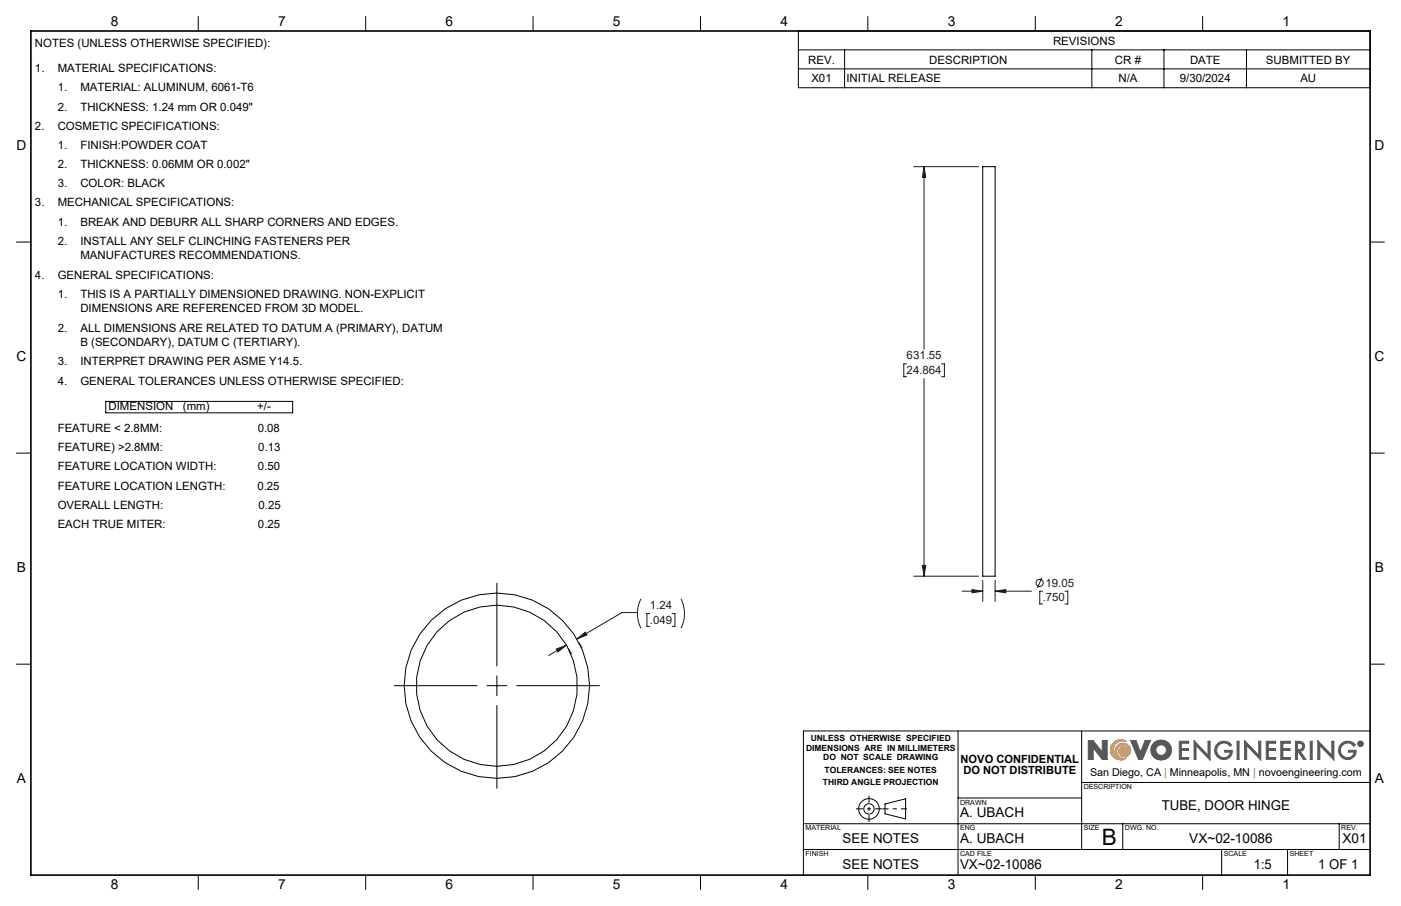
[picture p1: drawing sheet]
<svg xmlns="http://www.w3.org/2000/svg" width="432mm" height="279mm" viewBox="0 0 432 279" stroke-linecap="round" stroke-linejoin="round" font-family="sans-serif">
<g fill="none" stroke="#000" stroke-width=".31">
<path d="M61.1 5.1v4.5M112.7 5.1v4.5M164.3 5.1v4.5M215.9 5.1v4.5M267.5 5.1v4.5M319.1 5.1v4.5M370.7 5.1v4.5M302.9 51.4h3.8v126.3h-3.8zM5.1 74.6h4.4M422.3 74.6h4.4M5.1 139.7h4.4M422.3 139.7h4.4"/>
<path d="M5.1 204.8h4.4M422.3 204.8h4.4M295.3 225.4v44.5M333.4 225.4v36.6M422.3 225.4h-174.7v44.5M247.6 254h174.7M272.8 247.9l6.3-1.6v6.3l-6.3-1.6zM295.3 246.1h38.1M333.4 241.3h88.9M346 254v8M412.7 254v8M61.1 269.9v4.4"/>
<path d="M112.7 269.9v4.4M164.3 269.9v4.4M215.9 269.9v4.4M247.6 262h174.7M267.5 269.9v4.4M319.1 269.9v4.4M370.7 269.9v4.4M376.5 262v7.9M396.8 262v7.9"/>
<circle cx="153.1" cy="211.5" r="28.6"/>
<circle cx="153.1" cy="211.5" r="24.9"/>
<circle cx="267.8" cy="249.5" r="1.59"/>
<circle cx="267.8" cy="249.5" r="3.2"/>
</g>
<path d="M342.7 229.6a3.1 3.1 0 0 1 4.5-.9 2.82 2.82 0 0 0-3.9 1.7 2.82 2.82 0 0 0 2.3 3.6 2.45 2.45 0 0 1-1.1-4.2 2.45 2.45 0 0 1 4 1.5 1.88 1.88 0 0 1-1.9 2.1 1.88 1.88 0 0 1-1.8-2.2l.6-.7a1.82 1.82 0 0 1 2.4 1.5 1.89 1.89 0 0 0-2.6-2 1.89 1.89 0 0 0-.3 3.3l1.5 .6 .8-.1a3.2 3.2 0 0 1-4-.2 3.2 3.2 0 0 1-.5-4z" fill="none" stroke="#f78d2a" stroke-width=".31"/>
<g fill="none" stroke="#555759" stroke-width=".31">
<path d="M336.9 230.6v3.6h-1.5v-5.8h1.5l2.8 3.6M336.9 230.6h.1M337 230.6l2.7 3.6h1.5v-5.8h-1.5v3.6M339.7 232h.1M348.5 228.4h1.6l1.4 3.6 1.4-3.6h1.7l-2.5 5.8h-1.2zM363.5 228.6h2.9v.6h-2.3v1.7h2.2v.5h-2.2v2.2h2.3v.6h-2.9zM368 228.4l4.3 4.5v-4.3h.7v5.8l-4.4-4.5v4.3h-.6zM375.4 229.2a2.89 2.89 0 0 1 4.2 .5l-.5 .5a2.26 2.26 0 0 0-3.2-.7 2.26 2.26 0 0 0-.5 3.2 2.26 2.26 0 0 0 3.3 .4l.5-1.1h-1.7v-.6h2.3a2.78 2.78 0 0 1-4 2.5 2.78 2.78 0 0 1-.4-4.7zM381.3 228.6h.6v5.6h-.6zM383.6 228.4l4.3 4.5v-4.3h.7v5.8l-4.4-4.5v4.3h-.6zM390.3 228.6h2.9v.6h-2.3v1.7h2.2v.5h-2.2v2.2h2.3v.6h-2.9zM394.8 228.6h2.9v.6h-2.3v1.7h2.2v.5h-2.2v2.2h2.3v.6h-2.9z"/>
<path d="M399.3 228.6a2.74 2.74 0 0 1 2.6 .8l.2 .8-.3 .9-1.1 .6 1.8 2.5h-.8l-1.7-2.5h-.1v2.5h-.6zM399.9 229.2l1.1 .1a1.02 1.02 0 0 1 0 1.7l-1.1 .2zM403.8 228.6h.6v5.6h-.6zM406.2 228.4l4.3 4.5v-4.3h.6v5.8l-4.3-4.5v4.3h-.6zM413.6 229.2a2.89 2.89 0 0 1 4.2 .5l-.5 .5a2.25 2.25 0 0 0-3.3-.7 2.25 2.25 0 0 0-.2 3.4 2.25 2.25 0 0 0 3.4-.3l.1-.6h-1.6v-.6h2.3a2.79 2.79 0 0 1-4 2.5 2.79 2.79 0 0 1-.4-4.7zM419 228.9l.6 .1-.1 .4 .2 .4-.4-.4-.3 .4zM419.2 229l.3 .2-.3 .1z"/>
<circle cx="357.9" cy="231.3" r="1.64"/>
<circle cx="357.9" cy="231.3" r="3.2"/>
<circle cx="419.3" cy="229.4" r=".85"/>
<circle cx="419.3" cy="229.4" r=".71"/>
</g>
<path d="M279.5 249.4h-7.5" fill="none" stroke="#000" stroke-width=".31" stroke-dasharray="15.2 1.3 1.3 1.3" stroke-dashoffset="13.4" stroke-linecap="butt"/>
<path d="M263.8 249.4h8.1M267.8 245.4v8.1" fill="none" stroke="#000" stroke-width=".31" stroke-dasharray="15.2 1.3 1.3 1.3" stroke-dashoffset="13.1" stroke-linecap="butt"/>
<path d="M9.5 9.6h412.8v260.3h-412.8z" fill="none" stroke="#000" stroke-width=".5"/>
<path d="M343 229.1a3.2 3.2 0 0 1 4.2-.4 2.82 2.82 0 0 0-3.9 1.7 2.82 2.82 0 0 0 2.3 3.6 2.43 2.43 0 0 1-1.9-2.8 2.43 2.43 0 0 1 2.7-2 2.43 2.43 0 0 1 2.1 2.7 1.82 1.82 0 0 1-2.5 1.5 1.82 1.82 0 0 1-.9-2.7 1.73 1.73 0 0 1 2.7 1.3 1.9 1.9 0 0 0-2.6-2 1.9 1.9 0 0 0-.3 3.3l.8 .5h1.5a3.2 3.2 0 0 1-4.2-.4 3.2 3.2 0 0 1 0-4.3z" fill-rule="evenodd" fill="#f78d2a"/>
<path d="M335.4 228.4v5.8h1.5v-3.6l2.8 3.6h1.5v-5.8h-1.5v3.6l-2.8-3.6zM348.5 228.4l2.4 5.8h1.2l2.5-5.8h-1.7l-1.4 3.6-1.4-3.6zM355.6 229.1a3.1 3.1 0 0 0 .2 4.6 3.1 3.1 0 0 0 4.6-.6 3.1 3.1 0 0 0-1-4.5l-1.8-.4-1 .3zM356.2 231.3a1.65 1.65 0 0 1 3.3 0 1.65 1.65 0 0 1-3.3 0zM363.5 228.6v5.6h2.9v-.6h-2.3v-2.2h2.2v-.5h-2.2v-1.7h2.3v-.6zM368 228.4v5.8h.6v-4.3l4.4 4.5v-5.8h-.7v4.3zM375.2 229.3a2.79 2.79 0 0 0 .7 4.7 2.79 2.79 0 0 0 3.9-2.6h-2.3v.6h1.7a2.16 2.16 0 0 1-3 1.4 2.16 2.16 0 0 1-.9-3.2 2.22 2.22 0 0 1 3.8 0l.5-.5a2.92 2.92 0 0 0-4.4-.4zM381.3 228.6v5.6h.6v-5.6zM383.6 228.4v5.8h.6v-4.3l4.4 4.5v-5.8h-.7v4.3zM390.3 228.6v5.6h2.9v-.6h-2.3v-2.2h2.2v-.5h-2.2v-1.7h2.3v-.6zM394.8 228.6v5.6h2.9v-.6h-2.3v-2.2h2.2v-.5h-2.2v-1.7h2.3v-.6zM399.3 228.6v5.6h.6v-2.5l1.8 2.5h.8l-1.8-2.5 1.1-.6 .3-1.3a1.6 1.6 0 0 0-2.1-1.2zM399.9 229.2l1.3 .3 .3 .4-.3 1-1.3 .3zM403.8 228.6v5.6h.6v-5.6zM406.2 228.4v5.8h.6v-4.3l4.3 4.5v-5.8h-.6v4.3zM413.3 229.4a2.79 2.79 0 0 0 .9 4.6 2.79 2.79 0 0 0 3.8-2.6h-2.3v.6h1.6a2.18 2.18 0 0 1-3.2 1.3 2.18 2.18 0 0 1-.4-3.5 2.22 2.22 0 0 1 3.6 .4l.5-.5a2.89 2.89 0 0 0-4.5-.3zM419 228.9v.9h.2v-.4l.5 .4-.2-.4 .2-.4zM419.2 229l.3 .2-.3 .1zM418.5 229.4a.85 .85 0 0 0 1.7 0 .85 .85 0 0 0-1.7 0zM418.6 229.4a.71 .71 0 0 1 1.4 0 .71 .71 0 0 1-1.4 0z" fill-rule="evenodd" fill="#555759"/>
<g fill="none" stroke="#191924" stroke-width=".31">
<path d="M281.6 51.4h20M284.8 51.4l.5 3.3h-1zM284.8 51.4v56.3M279.4 112.2h-.8v4h.8M284.8 116.8v60.9M290.2 112.2h.9v4h-.9M281.6 177.7h20M284.3 174.4h1l-.5 3.3zM302.9 179v6.5M306.7 179v6.5M321.1 178.2l-1.3 3.1M174.6 198.9l-5.5 3.2"/>
<path d="M177.8 197.1l2.6-2.2 .5 .9zM178.4 198.2l1 1.6M196.5 188.9h-4.8l-13.9 8.2M197.5 184.7a10.2 10.2 0 0 0 0 9M200.3 189.2h-.9v4h.9M207.2 189.2h.8v4h-.8M209.9 184.7a9.9 9.9 0 0 1 0 9M296.5 182.3h6.4M299.6 181.8l3.3 .5-3.3 .5zM306.7 182.3l3.3-.5v1zM306.7 182.3h11.2M321.3 182.3h-.8v4h.8"/>
<path d="M328.2 182.3h.9v4h-.9M171.5 200.2l3.1-1.3-2.6 2.1zM175.2 200l1 1.7"/>
<circle cx="320.4" cy="179.8" r="1.09"/>
</g>
<g fill="none" stroke="#000" stroke-width=".31">
<path d="M246.1 9.6h176.2v17.5h-176.2zM246.1 15.4h176.2M260.3 15.4v11.7M336.5 15.4v11.7M358.7 15.4v11.7M384.2 15.4v11.7M246.1 21.2h176.2M32.6 123.8h57.6v3.5h-57.6zM153.1 179.8v25.6M121.5 211.5h25.5M150.1 211.5h6.1M153.1 208.4v6.1"/>
<path d="M153.1 217.6v25.5M159.2 211.5h25.5"/>
</g>
<path d="M171.5 200.2l3.1-1.3-2.6 2.1zM177.8 197.1l2.6-2.2 .5 .9zM284.3 174.4h1l-.5 3.3zM284.8 51.4l.5 3.3h-1zM299.6 181.8l3.3 .5-3.3 .5zM306.7 182.3l3.3-.5v1z" fill="#191924"/>
<text font-size="7" x="339.5" y="260.5">B</text>
<g font-size="4.2">
<text x="34.1" y="8.1">8</text>
<text x="85.7" y="8.1">7</text>
<text x="137.3" y="8.1">6</text>
<text x="188.9" y="8.1">5</text>
<text x="240.5" y="8.1">4</text>
<text x="292.1" y="8.1">3</text>
<text x="343.7" y="8.1">2</text>
<text x="395.3" y="8.1">1</text>
<text x="5.1" y="46.4">D</text>
<text x="423.7" y="46.4">D</text>
<text x="5.1" y="111.4">C</text>
<text x="423.7" y="111.4">C</text>
<text x="5.2" y="176.5">B</text>
<text x="423.8" y="176.5">B</text>
<text x="5.2" y="241.6">A</text>
<text x="423.8" y="241.6">A</text>
<text x="358.1" y="249.9">TUBE, DOOR HINGE</text>
<text x="295.9" y="252">A. UBACH</text>
<text x="259.7" y="260">SEE NOTES</text>
<text x="295.9" y="260">A. UBACH</text>
<text x="366.5" y="260">VX~02-10086</text>
<text x="413.8" y="260">X01</text>
<text x="259.7" y="267.9">SEE NOTES</text>
<text x="295.9" y="267.9">VX~02-10086</text>
<text x="386.5" y="267.9">1:5</text>
<text x="406.3" y="267.9">1 OF 1</text>
<text x="34.1" y="274.2">8</text>
<text x="85.7" y="274.2">7</text>
<text x="137.3" y="274.2">6</text>
<text x="188.9" y="274.2">5</text>
<text x="240.5" y="274.2">4</text>
<text x="292.1" y="274.2">3</text>
<text x="343.7" y="274.2">2</text>
<text x="395.3" y="274.2">1</text>
</g>
<g font-size="3.5">
<text x="10.8" y="14.4">NOTES (UNLESS OTHERWISE SPECIFIED):</text>
<text x="324.6" y="13.8">REVISIONS</text>
<text x="10.8" y="22.3">1.</text>
<text x="17.8" y="22.3">MATERIAL SPECIFICATIONS:</text>
<text x="249.1" y="19.6">REV.</text>
<text x="286.4" y="19.6">DESCRIPTION</text>
<text x="343.6" y="19.6">CR #</text>
<text x="366.8" y="19.6">DATE</text>
<text x="390.2" y="19.6">SUBMITTED BY</text>
<text x="17.8" y="28.2">1.</text>
<text x="24.8" y="28.2">MATERIAL: ALUMINUM, 6061-T6</text>
<text x="250.1" y="25.4">X01</text>
<text x="260.8" y="25.4">INITIAL RELEASE</text>
<text x="344.7" y="25.4">N/A</text>
<text x="363.6" y="25.4">9/30/2024</text>
<text x="400.8" y="25.4">AU</text>
<text x="17.8" y="34.1">2.</text>
<text x="24.8" y="34.1">THICKNESS: 1.24 mm OR 0.049&quot;</text>
<text x="10.8" y="40">2.</text>
<text x="17.8" y="40">COSMETIC SPECIFICATIONS:</text>
<text x="17.8" y="45.9">1.</text>
<text x="24.8" y="45.9">FINISH:POWDER COAT</text>
<text x="17.8" y="51.9">2.</text>
<text x="24.8" y="51.9">THICKNESS: 0.06MM OR 0.002&quot;</text>
<text x="17.8" y="57.8">3.</text>
<text x="24.8" y="57.8">COLOR: BLACK</text>
<text x="10.8" y="63.7">3.</text>
<text x="17.8" y="63.7">MECHANICAL SPECIFICATIONS:</text>
<text x="17.8" y="69.6">1.</text>
<text x="24.8" y="69.6">BREAK AND DEBURR ALL SHARP CORNERS AND EDGES.</text>
<text x="17.8" y="75.5">2.</text>
<text x="24.8" y="75.5">INSTALL ANY SELF CLINCHING FASTENERS PER</text>
<text x="24.8" y="80">MANUFACTURES RECOMMENDATIONS.</text>
<text x="10.8" y="85.9">4.</text>
<text x="17.8" y="85.9">GENERAL SPECIFICATIONS:</text>
<text x="17.8" y="91.8">1.</text>
<text x="24.8" y="91.8">THIS IS A PARTIALLY DIMENSIONED DRAWING. NON-EXPLICIT</text>
<text x="24.8" y="96.4">DIMENSIONS ARE REFERENCED FROM 3D MODEL.</text>
<text x="17.8" y="102.3">2.</text>
<text x="24.8" y="102.3">ALL DIMENSIONS ARE RELATED TO DATUM A (PRIMARY), DATUM</text>
<text x="24.8" y="106.8">B (SECONDARY), DATUM C (TERTIARY).</text>
<text x="17.8" y="112.7">3.</text>
<text x="24.8" y="112.7">INTERPRET DRAWING PER ASME Y14.5.</text>
<text x="17.8" y="118.6">4.</text>
<text x="24.8" y="118.6">GENERAL TOLERANCES UNLESS OTHERWISE SPECIFIED:</text>
<text x="33.4" y="126.5">DIMENSION</text>
<text x="56.4" y="126.5">(mm)</text>
<text x="79.3" y="126.5">+/-</text>
<text x="17.8" y="133.3">FEATURE &lt; 2.8MM:</text>
<text x="79.4" y="133.3">0.08</text>
<text x="17.8" y="139.2">FEATURE) &gt;2.8MM:</text>
<text x="79.6" y="139.2">0.13</text>
<text x="17.8" y="145.1">FEATURE LOCATION WIDTH:</text>
<text x="79.5" y="145.1">0.50</text>
<text x="17.8" y="151">FEATURE LOCATION LENGTH:</text>
<text x="79.3" y="151">0.25</text>
<text x="17.8" y="156.9">OVERALL LENGTH:</text>
<text x="79.7" y="156.9">0.25</text>
<text x="17.8" y="162.8">EACH TRUE MITER:</text>
<text x="79.5" y="162.8">0.25</text>
<text x="296.1" y="235.2">NOVO CONFIDENTIAL</text>
<text x="296.9" y="238.7">DO NOT DISTRIBUTE</text>
</g>
<g font-size="3.5" fill="#191924">
<text x="279.4" y="110.8">631.55</text>
<text x="279.4" y="115.4">24.864</text>
<text x="321.4" y="185.4">.750</text>
<text x="322.3" y="180.9">19.05</text>
<text x="200.3" y="187.8">1.24</text>
<text x="200.3" y="192.4">.049</text>
</g>
<text font-size="3.3" x="336" y="239.4">San Diego, CA | Minneapolis, MN | novoengineering.com</text>
<g font-size="2.6">
<text x="248.4" y="231.5">DIMENSIONS ARE IN MILLIMETERS</text>
<text x="249.9" y="228.6">UNLESS OTHERWISE SPECIFIED</text>
<text x="253.7" y="234.4">DO NOT SCALE DRAWING</text>
<text x="254.2" y="238.5">TOLERANCES: SEE NOTES</text>
<text x="253.7" y="242.1">THIRD ANGLE PROJECTION</text>
</g>
<g font-size="2.2">
<text x="334" y="243.4">DESCRIPTION</text>
<text x="295.9" y="248.2">DRAWN</text>
<text x="248.3" y="256.1">MATERIAL</text>
<text x="295.9" y="256.1">ENG</text>
<text x="334" y="256.1">SIZE</text>
<text x="346.7" y="256.1">DWG. NO.</text>
<text x="413.4" y="256.1">REV.</text>
<text x="248.3" y="264">FINISH</text>
<text x="295.9" y="264">CAD FILE</text>
<text x="377.2" y="264">SCALE</text>
<text x="397.5" y="264">SHEET</text>
</g>
</svg>
